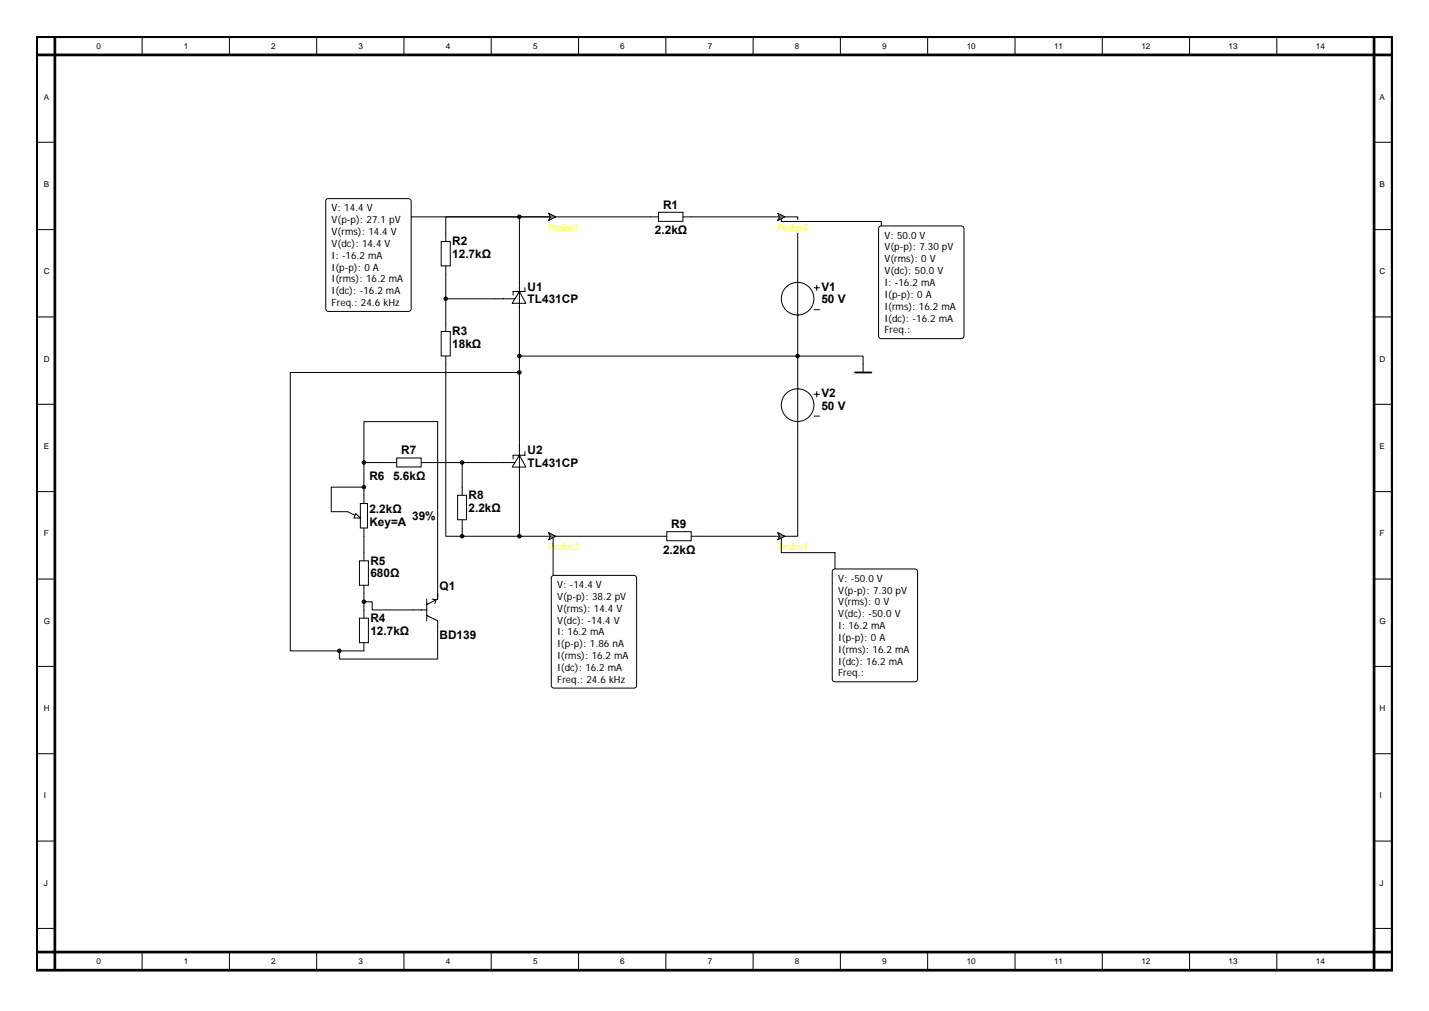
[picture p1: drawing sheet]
<svg xmlns="http://www.w3.org/2000/svg" width="297mm" height="210mm" viewBox="0 0 297 210" stroke-linecap="round" stroke-linejoin="round" font-family="sans-serif">
<path d="M7.6 11.4h281.4M7.6 7.6h281.8v193.9h-281.8zM11.4 7.6v193.5M285.6 7.6v193.5M7.6 197.7h281.4" fill="none" stroke="#000" stroke-width=".57"/>
<g fill="none" stroke="#000" stroke-width=".21">
<path d="M29.5 7.6v3.8M47.7 7.6v3.8M65.8 7.6v3.8M84 7.6v3.8M102.1 7.6v3.8M120.3 7.6v3.8M138.4 7.6v3.8M156.5 7.6v3.8M174.7 7.6v3.8M192.8 7.6v3.8M211 7.6v3.8M229.1 7.6v3.8"/>
<path d="M247.3 7.6v3.8M265.4 7.6v3.8M7.6 29.5h3.8M285.6 29.5h3.8M7.6 47.7h3.8M91.7 50.1h1.9v5.1h-1.9zM92.7 48.5v1.6M92.7 55.2v1.7M108 56.9v10.3M109.1 59.8v.7h-2.4v.8M135.2 45h1.7M136.9 44.1h5.1v1.9h-5.1z"/>
<path d="M142 45h1.7M165.8 56.9v10.3M169.2 59.8h1.1M169.8 59.2v1.1M285.6 47.7h3.8M7.6 65.8h3.8M91.7 68.9h1.9v5h-1.9zM92.7 67.2v1.7M92.7 74v1.6M102.9 62.1h4.1M108 60.5l1.3 2.5h-2.8zM165.8 79.1v10.2"/>
<path d="M169.2 64.3h1.1M179.4 75.6v1.8M285.6 65.8h3.8M7.6 84h3.8M169.2 81.9h1.1M169.2 86.4h1.1M169.8 81.3v1.2M285.6 84h3.8M7.6 102.1h3.8M285.6 102.1h3.8M7.6 120.3h3.8M7.6 138.4h3.8"/>
<path d="M285.6 120.3h3.8M285.6 138.4h3.8M7.6 156.5h3.8M285.6 156.5h3.8M7.6 174.7h3.8M285.6 174.7h3.8M7.6 192.8h3.8M29.5 197.7v3.8M47.7 197.7v3.8M65.8 197.7v3.8M84 197.7v3.8M102.1 197.7v3.8"/>
<path d="M120.3 197.7v3.8M138.4 197.7v3.8M156.5 197.7v3.8M174.7 197.7v3.8M192.8 197.7v3.8M211 197.7v3.8M229.1 197.7v3.8M247.3 197.7v3.8M265.4 197.7v3.8M285.6 192.8h3.8"/>
<circle cx="165.8" cy="62" r="3.4"/>
<circle cx="165.8" cy="84.1" r="3.4"/>
</g>
<path d="M177.7 77.4h3.4" fill="none" stroke="#000" stroke-width=".38"/>
<circle cx="165.8" cy="73.9" r=".37" fill="#0f0" stroke="#000" stroke-width=".21"/>
<path d="M165.8 67.2v11.9" fill="none" stroke="#000" stroke-width=".21"/>
<circle cx="92.7" cy="62" r=".37" fill="#0f0" stroke="#000" stroke-width=".21"/>
<path d="M92.7 56.9v10.3M92.7 62.1h10.2" fill="none" stroke="#000" stroke-width=".21"/>
<circle cx="108" cy="45" r=".38" fill="#0f0" stroke="#000" stroke-width=".21"/>
<path d="M108 45v11.9" fill="none" stroke="#000" stroke-width=".21"/>
<circle cx="108" cy="73.9" r=".38" fill="#0f0" stroke="#000" stroke-width=".21"/>
<path d="M108 67.2v6.8h57.8M102.9 96.1h4.1M108 94.6l1.3 2.4h-2.8zM108 91v10.2M109.1 93.8v.8h-2.4v.7M72.3 106.3l2.6 1.3M74.7 116.5h1.9v5.1h-1.9zM75.6 114.8v1.7M74.7 128.4h1.9v5.1h-1.9zM75.6 121.6v1.7M75.6 126.7v1.7M75.6 133.5v1.7" fill="none" stroke="#000" stroke-width=".21"/>
<path d="M74 106.7l.9 .9h-1.3z" fill-rule="evenodd" fill="#fff" stroke="#000" stroke-width=".21"/>
<path d="M80.8 96.1h1.7M82.5 95.1h5v1.9h-5zM87.6 96.1h1.7M70.5 106.3h1.8M74.9 104.6h1.5v5.1h-1.5zM75.6 102.9v1.7M75.6 109.7v1.7M95.1 102.9h1.9v5h-1.9zM96.1 101.2v1.7M96.1 108v1.7" fill="none" stroke="#000" stroke-width=".21"/>
<circle cx="108" cy="77.4" r=".38" fill="#0f0" stroke="#000" stroke-width=".21"/>
<path d="M108 74v17M136.9 111.4h1.7M138.6 110.4h5.1v1.9h-5.1zM143.7 111.4h1.7" fill="none" stroke="#000" stroke-width=".21"/>
<circle cx="108" cy="111.4" r=".38" fill="#0f0" stroke="#000" stroke-width=".21"/>
<path d="M108 101.2v10.2" fill="none" stroke="#000" stroke-width=".21"/>
<circle cx="96.1" cy="111.4" r=".38" fill="#0f0" stroke="#000" stroke-width=".21"/>
<path d="M96.1 109.7v1.7h11.9" fill="none" stroke="#000" stroke-width=".21"/>
<circle cx="96.1" cy="96.1" r=".38" fill="#0f0" stroke="#000" stroke-width=".21"/>
<path d="M89.3 96.1h13.6M96.1 96.1v5.1" fill="none" stroke="#000" stroke-width=".21"/>
<circle cx="75.6" cy="101.2" r=".37" fill="#0f0" stroke="#000" stroke-width=".21"/>
<path d="M75.6 102.9v-1.7h-6.7v5.1h1.6M75.6 111.4v3.4M91 119.9v4.5M85.9 126.7h2.8M88.7 124.4v4.5M88.7 127.8l2.3 1.1v4.6M89.8 124.4l.8 .2-.2 .8M91 123.3v1.1l-2.3 1.2" fill="none" stroke="#000" stroke-width=".21"/>
<circle cx="70.5" cy="135.2" r=".38" fill="#0f0" stroke="#000" stroke-width=".21"/>
<path d="M91 133.5v3.4h-20.5v-1.7h5.1" fill="none" stroke="#000" stroke-width=".21"/>
<circle cx="75.6" cy="125" r=".37" fill="#0f0" stroke="#000" stroke-width=".21"/>
<path d="M75.6 123.3v3.4M75.6 125h1.8v1.7h8.5" fill="none" stroke="#000" stroke-width=".21"/>
<circle cx="75.6" cy="96.1" r=".37" fill="#0f0" stroke="#000" stroke-width=".21"/>
<path d="M135.2 45h-42.5v3.5M143.7 45h22.1v11.9M92.7 75.6v35.8h3.4M108 77.4h-47.7v57.8h10.2M165.8 74h13.6v1.6M75.6 96.1v-8.5h15.4v32.3M75.6 96.1h5.2M75.6 96.1v5.1M165.8 89.3v22.1h-20.4M108 111.4h28.9" fill="none" stroke="#000" stroke-width=".21"/>
<path d="M114 45.8h6.4v2.5h-6.4z" fill="#fff"/>
<path d="M68 41.3h16.9l.5 .2 .1 22.6-.3 .5-16.9 .1-.5-.3-.1-22.6z" fill-rule="evenodd" fill="#fff" stroke="#000" stroke-width=".21"/>
<path d="M85.5 45h29.3" fill="none" stroke="#000" stroke-width=".21"/>
<path d="M114 44.3l1.5 .7-1.5 .8 .4-.8z" fill-rule="evenodd" fill="#7e7e7e" stroke="#000" stroke-width=".21"/>
<path d="M114 112.1h6.4v2.5h-6.4z" fill="#fff"/>
<path d="M114.9 119.6l16.9-.1 .5 .3v22.5l-.3 .5-16.9 .1-.4-.3-.1-22.5z" fill-rule="evenodd" fill="#fff" stroke="#000" stroke-width=".21"/>
<path d="M114.8 111.4h.2v8.1h.2" fill="none" stroke="#000" stroke-width=".21"/>
<path d="M114 110.6l1.5 .8-1.5 .7 .4-.7z" fill-rule="evenodd" fill="#7e7e7e" stroke="#000" stroke-width=".21"/>
<path d="M161.6 45.8h6.4v2.5h-6.4z" fill="#fff"/>
<path d="M182.9 47l16.9-.1 .5 .3 .1 22.6-.3 .5h-16.9l-.5-.2-.1-22.6z" fill-rule="evenodd" fill="#fff" stroke="#000" stroke-width=".21"/>
<path d="M162.4 45v1h20.8v.9" fill="none" stroke="#000" stroke-width=".21"/>
<path d="M161.6 44.3l1.6 .7-1.6 .8 .4-.8z" fill-rule="evenodd" fill="#7e7e7e" stroke="#000" stroke-width=".21"/>
<path d="M161.6 112.1h6.4v2.5h-6.4z" fill="#fff"/>
<path d="M173.3 118.3l16.9-.1 .5 .2v22.6l-.3 .5-16.9 .1-.4-.3-.1-22.6z" fill-rule="evenodd" fill="#fff" stroke="#000" stroke-width=".21"/>
<path d="M162.4 111.4v3.4h11.2v3.4" fill="none" stroke="#000" stroke-width=".21"/>
<path d="M161.6 110.6l1.6 .8-1.6 .7 .4-.7z" fill-rule="evenodd" fill="#7e7e7e" stroke="#000" stroke-width=".21"/>
<g font-size="2.5">
<text x="137.8" y="43.3">R1</text>
<text x="94" y="50.9">R2</text>
<text x="94" y="53.6">12.7kΩ</text>
<text x="136.1" y="48.6">2.2kΩ</text>
<text x="109.7" y="60.4">U1</text>
<text x="109.7" y="63">TL431CP</text>
<text x="170.7" y="60.4">V1</text>
<text x="170.7" y="63">50 V</text>
<text x="94" y="69.6">R3</text>
<text x="94" y="72.3">18kΩ</text>
<text x="170.7" y="82.5">V2</text>
<text x="170.7" y="85.1">50 V</text>
<text x="83.4" y="94.4">R7</text>
<text x="109.7" y="94.4">U2</text>
<text x="76.8" y="99.7">R6</text>
<text x="81.7" y="99.7">5.6kΩ</text>
<text x="109.7" y="97">TL431CP</text>
<text x="76.8" y="106.5">2.2kΩ</text>
<text x="85.7" y="108">39%</text>
<text x="97.4" y="103.7">R8</text>
<text x="97.4" y="106.3">2.2kΩ</text>
<text x="76.8" y="109.3">Key=A</text>
<text x="139.5" y="109.7">R9</text>
<text x="77" y="117.3">R5</text>
<text x="77" y="119.9">680Ω</text>
<text x="137.8" y="115">2.2kΩ</text>
<text x="91.4" y="122.6">Q1</text>
<text x="77" y="129.2">R4</text>
<text x="77" y="131.8">12.7kΩ</text>
<text x="91.4" y="132.8">BD139</text>
</g>
<g font-size="2.1">
<text x="68.9" y="43.9">V: 14.4 V</text>
<text x="68.9" y="46.4">V(p-p): 27.1 pV</text>
<text x="68.9" y="48.8">V(rms): 14.4 V</text>
<text x="68.9" y="51.3">V(dc): 14.4 V</text>
<text x="68.9" y="53.7">I: -16.2 mA</text>
<text x="183.8" y="49.6">V: 50.0 V</text>
<text x="183.8" y="52">V(p-p): 7.30 pV</text>
<text x="68.9" y="56.2">I(p-p): 0 A</text>
<text x="68.9" y="58.7">I(rms): 16.2 mA</text>
<text x="183.8" y="54.5">V(rms): 0 V</text>
<text x="183.8" y="56.9">V(dc): 50.0 V</text>
<text x="183.8" y="59.4">I: -16.2 mA</text>
<text x="68.9" y="61.1">I(dc): -16.2 mA</text>
<text x="68.9" y="63.6">Freq.: 24.6 kHz</text>
<text x="183.8" y="61.8">I(p-p): 0 A</text>
<text x="183.8" y="64.3">I(rms): 16.2 mA</text>
<text x="183.8" y="66.8">I(dc): -16.2 mA</text>
<text x="183.8" y="69.2">Freq.:</text>
<text x="115.8" y="122.2">V: -14.4 V</text>
<text x="115.8" y="124.6">V(p-p): 38.2 pV</text>
<text x="174.2" y="120.8">V: -50.0 V</text>
<text x="174.2" y="123.3">V(p-p): 7.30 pV</text>
<text x="174.2" y="125.7">V(rms): 0 V</text>
<text x="115.8" y="127.1">V(rms): 14.4 V</text>
<text x="115.8" y="129.5">V(dc): -14.4 V</text>
<text x="115.8" y="132">I: 16.2 mA</text>
<text x="174.2" y="128.2">V(dc): -50.0 V</text>
<text x="174.2" y="130.6">I: 16.2 mA</text>
<text x="115.8" y="134.4">I(p-p): 1.86 nA</text>
<text x="115.8" y="136.9">I(rms): 16.2 mA</text>
<text x="174.2" y="133.1">I(p-p): 0 A</text>
<text x="174.2" y="135.6">I(rms): 16.2 mA</text>
<text x="115.8" y="139.3">I(dc): 16.2 mA</text>
<text x="115.8" y="141.8">Freq.: 24.6 kHz</text>
<text x="174.2" y="138">I(dc): 16.2 mA</text>
<text x="174.2" y="140.5">Freq.:</text>
</g>
<g font-size="2.1" fill="#ff0">
<text x="114" y="47.9">Probe1</text>
<text x="161.6" y="47.9">Probe3</text>
<text x="114" y="114.2">Probe2</text>
<text x="161.6" y="114.2">Probe4</text>
</g>
<g font-size="1.7">
<text x="20.1" y="10.1">0</text>
<text x="38.2" y="10.1">1</text>
<text x="56.4" y="10.1">2</text>
<text x="74.5" y="10.1">3</text>
<text x="92.7" y="10.1">4</text>
<text x="110.8" y="10.1">5</text>
<text x="128.9" y="10.1">6</text>
<text x="147.1" y="10.1">7</text>
<text x="165.2" y="10.1">8</text>
<text x="183.4" y="10.1">9</text>
<text x="201" y="10.1">10</text>
<text x="219.1" y="10.1">11</text>
<text x="237.3" y="10.1">12</text>
<text x="255.4" y="10.1">13</text>
<text x="273.5" y="10.1">14</text>
<text x="9.1" y="20.7">A</text>
<text x="286.8" y="20.7">A</text>
<text x="9.1" y="38.8">B</text>
<text x="286.8" y="38.8">B</text>
<text x="9.1" y="57">C</text>
<text x="286.8" y="57">C</text>
<text x="9.1" y="75.1">D</text>
<text x="286.8" y="75.1">D</text>
<text x="9.1" y="93.2">E</text>
<text x="286.8" y="93.2">E</text>
<text x="9.1" y="111.4">F</text>
<text x="286.8" y="111.4">F</text>
<text x="9.1" y="129.5">G</text>
<text x="286.8" y="129.5">G</text>
<text x="9.1" y="147.7">H</text>
<text x="286.8" y="147.7">H</text>
<text x="9.1" y="165.8">I</text>
<text x="286.8" y="165.8">I</text>
<text x="9.1" y="184">J</text>
<text x="286.8" y="184">J</text>
<text x="20.1" y="200.2">0</text>
<text x="38.2" y="200.2">1</text>
<text x="56.4" y="200.2">2</text>
<text x="74.5" y="200.2">3</text>
<text x="92.7" y="200.2">4</text>
<text x="110.8" y="200.2">5</text>
<text x="128.9" y="200.2">6</text>
<text x="147.1" y="200.2">7</text>
<text x="165.2" y="200.2">8</text>
<text x="183.4" y="200.2">9</text>
<text x="201" y="200.2">10</text>
<text x="219.1" y="200.2">11</text>
<text x="237.3" y="200.2">12</text>
<text x="255.4" y="200.2">13</text>
<text x="273.5" y="200.2">14</text>
</g>
</svg>
